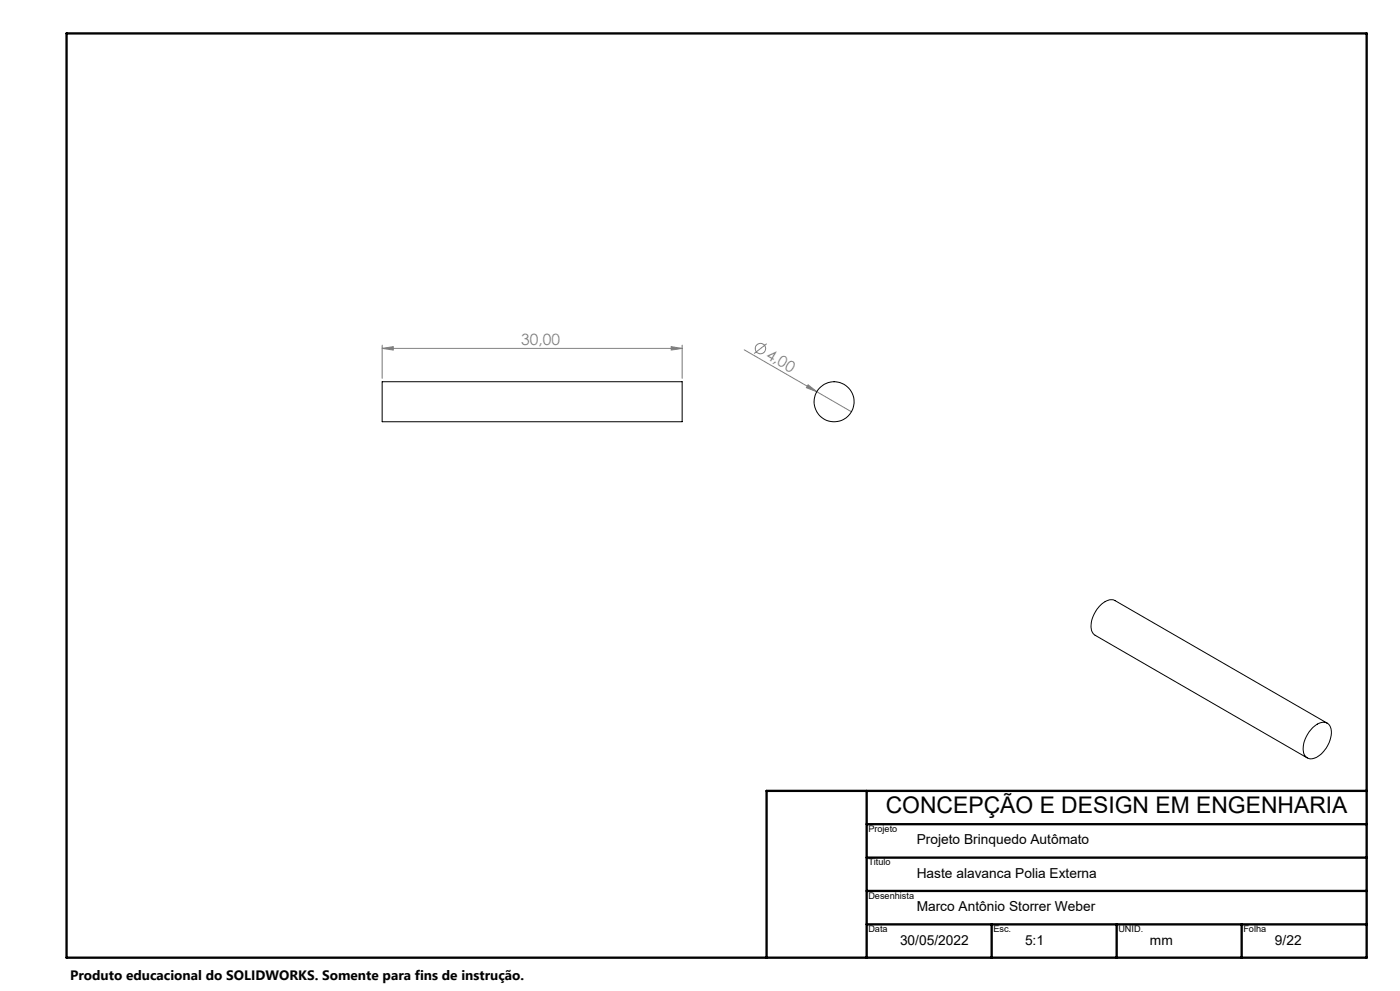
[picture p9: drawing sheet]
<svg xmlns="http://www.w3.org/2000/svg" width="420mm" height="297mm" viewBox="0 0 420 297" stroke-linecap="round" stroke-linejoin="round" font-family="sans-serif">
<g fill="none" stroke="#808080" stroke-width=".3">
<path d="M114.7 104.4l3.3-.5v1zM114.7 103.4v10M114.7 104.4h89.9M201.4 103.9l3.2 .5-3.2 .5zM204.6 103.4v10M223.3 104.8l32.1 18.6M230 103l-3.8 3M242.4 115.3l2.6 2.1-3.1-1.2z"/>
<circle cx="228.1" cy="104.5" r="1.57"/>
</g>
<path d="M20 10h390v277h-390zM260 237v50M410 237h-180v50M260 247h150M260 257h150M260 267h150M260 277h150M297.5 277v10M335 277v10M372.5 277v10" fill="none" stroke="#000" stroke-width=".7"/>
<g fill="#808080">
<path d="M242.4 115.3l2.6 2.1-3.1-1.2z"/>
<path d="M201.4 103.9l3.2 .5-3.2 .5zM114.7 104.4l3.3-.5v1z"/>
</g>
<g fill="none" stroke="#000" stroke-width=".3">
<path d="M114.7 114.4h89.9v12h-89.9zM393.9 218a3.5 3.5 0 0 1 4.7-1 5.9 5.9 0 0 1-.5 6.7 6.3 6.3 0 0 1-5.2 3.7 2.88 2.88 0 0 1-1.9-3.7 9.8 9.8 0 0 1 2.9-5.7zM398.2 216.7l-63.7-36.7a4.1 4.1 0 0 0-4.7 1.7 7.5 7.5 0 0 0-2 7.9l.7 .8 63.7 36.8"/>
<circle cx="250.2" cy="120.4" r="6"/>
</g>
<text font-size="6.9" x="265.7" y="243.7">CONCEPÇÃO E DESIGN EM ENGENHARIA</text>
<g font-size="4.7" fill="#808080">
<text x="156.4" y="103.4">30,00</text>
<text x="229.5" y="107.2" transform="rotate(30 229.5 107.2)">4,00</text>
</g>
<g font-size="4.1">
<text x="275" y="253.1">Projeto Brinquedo Autômato</text>
<text x="275" y="263.1">Haste alavanca Polia Externa</text>
<text x="275" y="273.1">Marco Antônio Storrer Weber</text>
<text x="270" y="283.1">30/05/2022</text>
<text x="307.5" y="283.1">5:1</text>
<text x="345" y="283.1">mm</text>
<text x="382.5" y="283.1">9/22</text>
<text x="21" y="293.7">Produto educacional do SOLIDWORKS. Somente para fins de instrução.</text>
</g>
<g font-size="2.7">
<text x="260.5" y="249.4">Projeto</text>
<text x="260.5" y="259.4">Titulo</text>
<text x="260.5" y="269.4">Desenhista</text>
<text x="260.5" y="279.4">Data</text>
<text x="298" y="279.4">Esc.</text>
<text x="335.5" y="279.4">UNID.</text>
<text x="373" y="279.4">Folha</text>
</g>
</svg>
